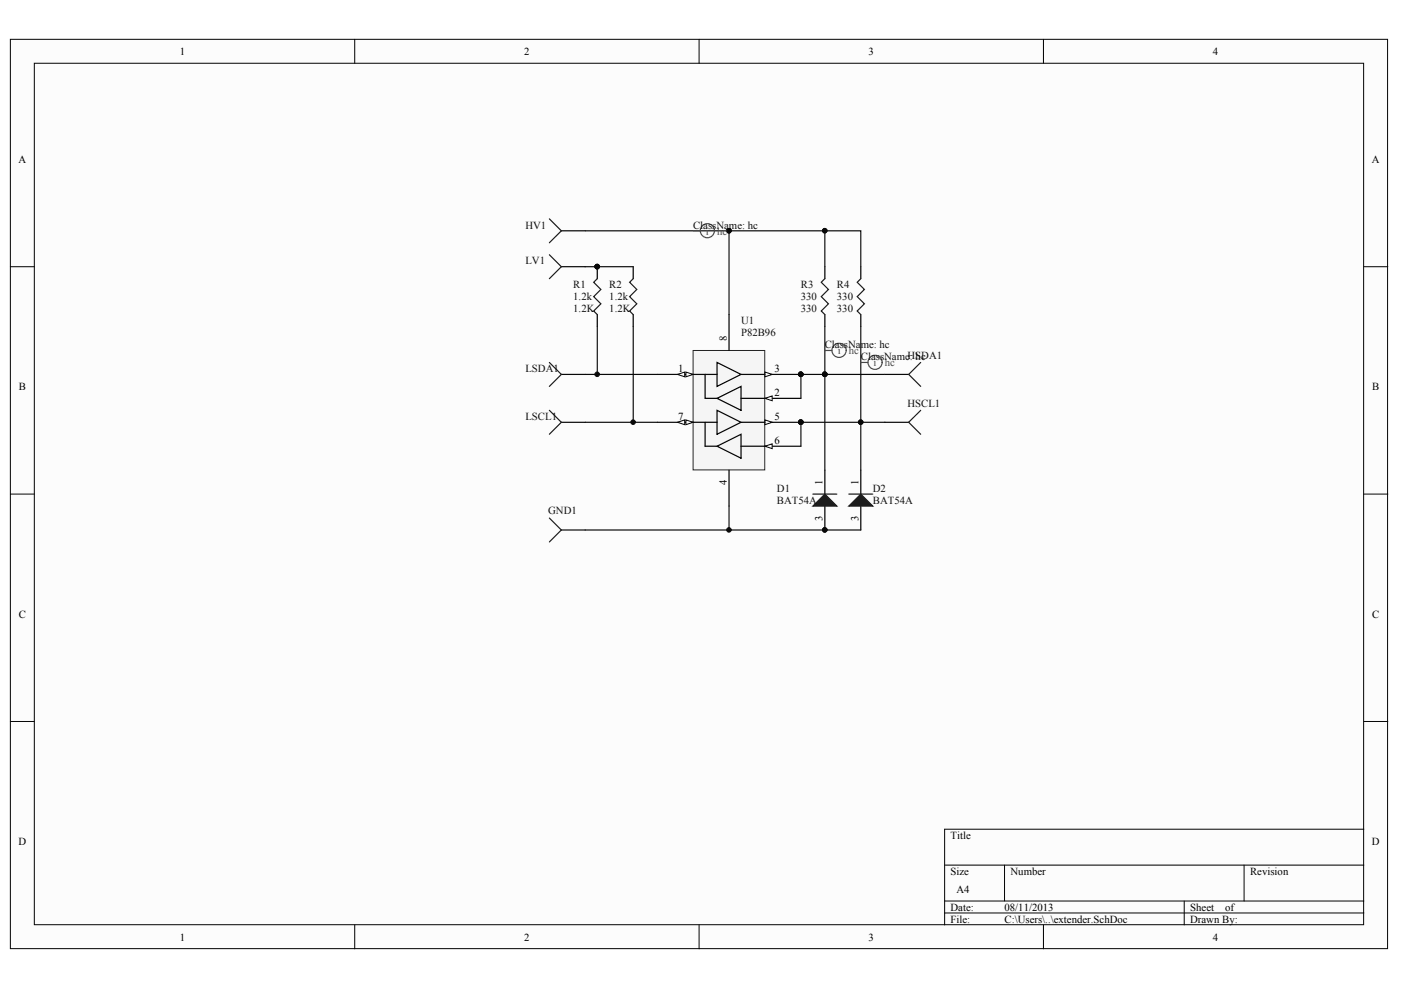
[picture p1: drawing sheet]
# Altium project extender.PrjPCB
1 sheet, 14 parts. Net scope: global (net labels, ports and power ports of the same name join across sheets).
Board file: extender.PcbDoc

## Sheet extender.SchDoc
size A4

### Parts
D1  BAT54A  [SOT-23_N]
D2  BAT54A  [SOT-23_N]
GND1  GND  [PIN1]  (value not drawn)
HSCL1  SCL  [PIN1]  (value not drawn)
HSDA1  SDA  [PIN1]  (value not drawn)
HV1  5V  [PIN1]  (value not drawn)
LSCL1  SCL  [PIN1]  (value not drawn)
LSDA1  SDA  [PIN1]  (value not drawn)
LV1  5V  [PIN1]  (value not drawn)
R1  1.2k  [J1-0603]
R2  1.2k  [J1-0603]
R3  330  [R1206]
R4  330  [R1206]
U1  P82B96  [8VSSOP]

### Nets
NetD1_1: D1.1(K) HSDA1.1 R3.1 U1.2 U1.3
NetD1_3: D1.3(A) D2.3(A) GND1.1 U1.4
NetD2_1: D2.1(K) HSCL1.1 R4.1 U1.5 U1.6
NetHV1_1: HV1.1 R3.2 R4.2 U1.8
NetLSCL1_1: LSCL1.1 R2.1 U1.7
NetLSDA1_1: LSDA1.1 R1.1 U1.1
NetLV1_1: LV1.1 R1.2 R2.2

### Layout directives
net class hc: NetD1_1, NetD2_1, NetHV1_1
